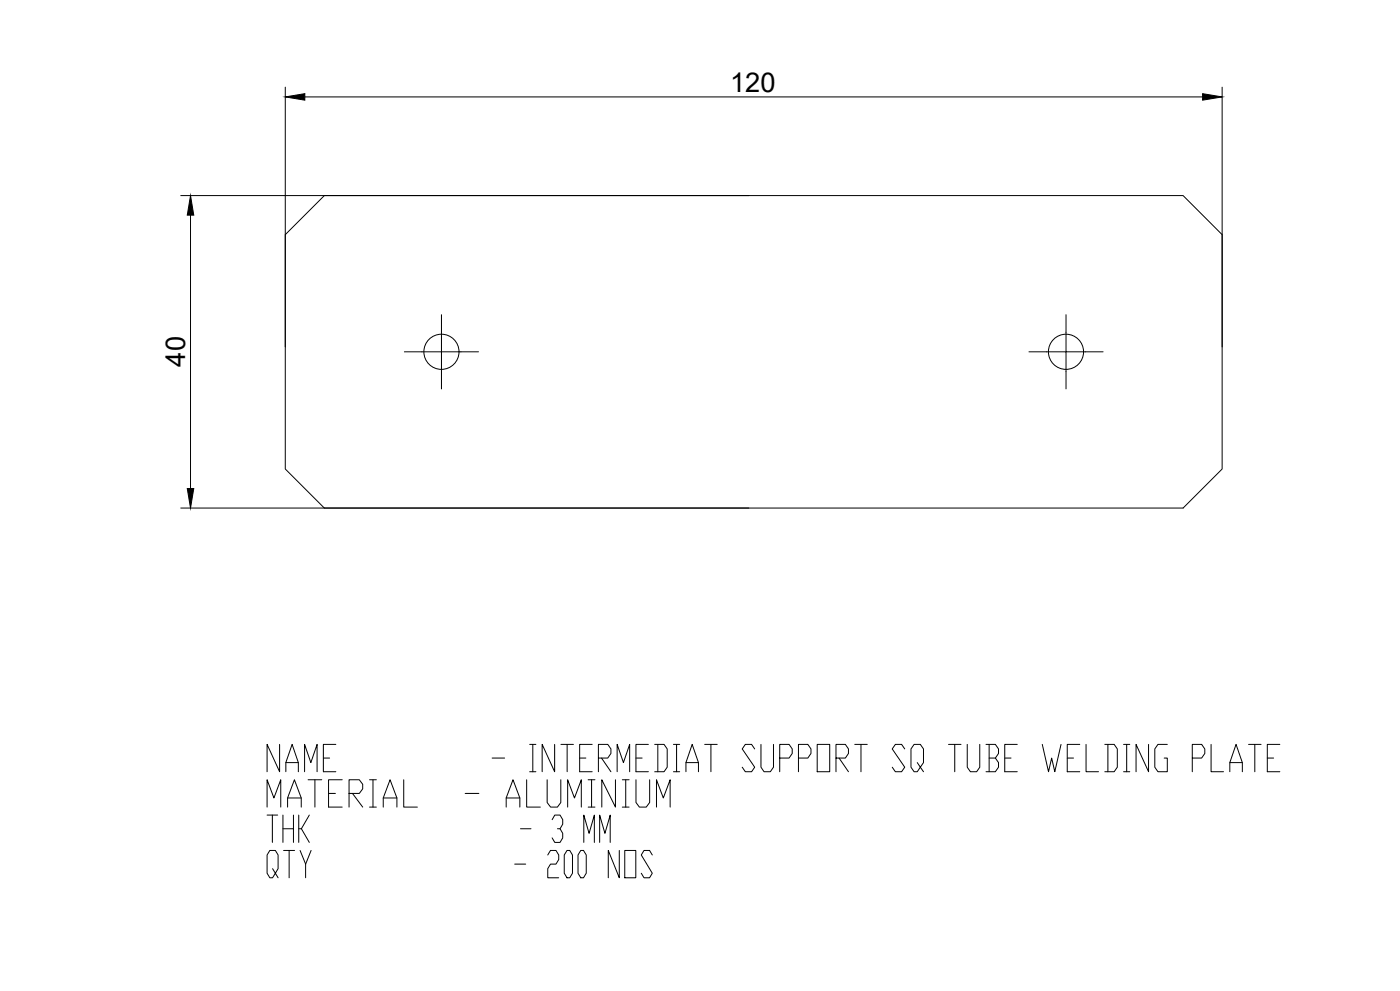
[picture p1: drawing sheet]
<svg xmlns="http://www.w3.org/2000/svg" width="1189mm" height="841mm" viewBox="0 0 1189 841" stroke-linecap="round" stroke-linejoin="round" font-family="sans-serif">
<!-- layer: 0 -->
<g fill="none" stroke="#000" stroke-width=".85">
<path d="M242 74v220M1038 74v220M259 82h762M153 166h483M162 183v232M375 267v32h31M905 267v32h32M343 299h32v31M874 299h31v31M153 431h852l33-33v-199l-33-33h-730l-33 33v199l33 33M237 632v23l-10-23v23M285 632h-10v23"/>
<path d="M450 632h5M452 632v23M471 632v23l-11-23v23M476 632h11M482 632v23M503 632h-11v23M551 632h-11v23M556 632h8l3 4v15l-3 4h-8M559 632v23M572 632h5M575 632v23M598 632h11"/>
<path d="M604 632v23M641 636l-3-4h-5l-3 4 11 15-3 4h-5l-3-4M646 632v19l3 4h5l3-4v-19M694 632h11v23h-11zM726 632h10M731 632v23M768 636l-2-4h-6l-2 4 10 15-2 4h-6l-2-4M805 632h11M811 632v23M821 632v19l3 4h5l3-4v-19M837 632h8l3 4v3l-3 4M840 632v23"/>
<path d="M864 632h-11v23h11M885 632l5 23 3-12 3 12 5-23M917 632h-11v23h11M922 632v23h11M938 632h8l3 4v15l-3 4h-8M941 632v23M954 632h5M957 632v23M975 632v23l-10-23v23M991 632h-8l-2 4v15l2 4h8v-12h-2M1028 632v23h11M1060 632h11"/>
<path d="M1066 632v23M1087 632h-11v23h11M243 655v-8l5-15 5 15v8M243 647h10M259 655v-23l5 15 5-15v23M275 643h5M418 643h11M492 643h6M508 643h8l3-4v-3l-3-4h-8v23M511 643l8 12M524 655v-23l5 15 6-15v23M540 643h5"/>
<path d="M582 655v-8l6-15 5 15v8M582 647h11M662 643h8l3-4v-3l-3-4h-8v23M678 643h8l3-4v-3l-3-4h-8v23M710 643h8l2-4v-3l-2-4h-8v23M713 643l7 12M779 647l3 4-3 4h-3l-2-4v-15l2-4h6l2 4v11l-2 4 2 4M840 643h5l3 4v4l-3 4h-8M853 643h6M906 643h6M954 655h5M1012 643h8l3-4v-3l-3-4h-8v23"/>
<path d="M1044 655v-8l6-15 5 15v8M1044 647h11M1076 643h6"/>
<circle cx="375" cy="299" r="15"/>
<circle cx="905" cy="299" r="15"/>
</g>
<path d="M242 82l17-2v5zM1021 80l17 2-17 3zM162 166l3 17h-6zM159 415h6l-3 16z" fill="#000" stroke="#000" stroke-width=".85"/>
<g font-size="31.7">
<text x="226" y="686">MATERIAL - ALUMINIUM</text>
<text x="226" y="716">THK - 3 MM</text>
<text x="226" y="746">QTY - 200 NOS</text>
</g>
<g font-size="23.2">
<text x="620" y="78">120</text>
<text x="157" y="311" transform="rotate(-90 157 311)">40</text>
</g>
</svg>
